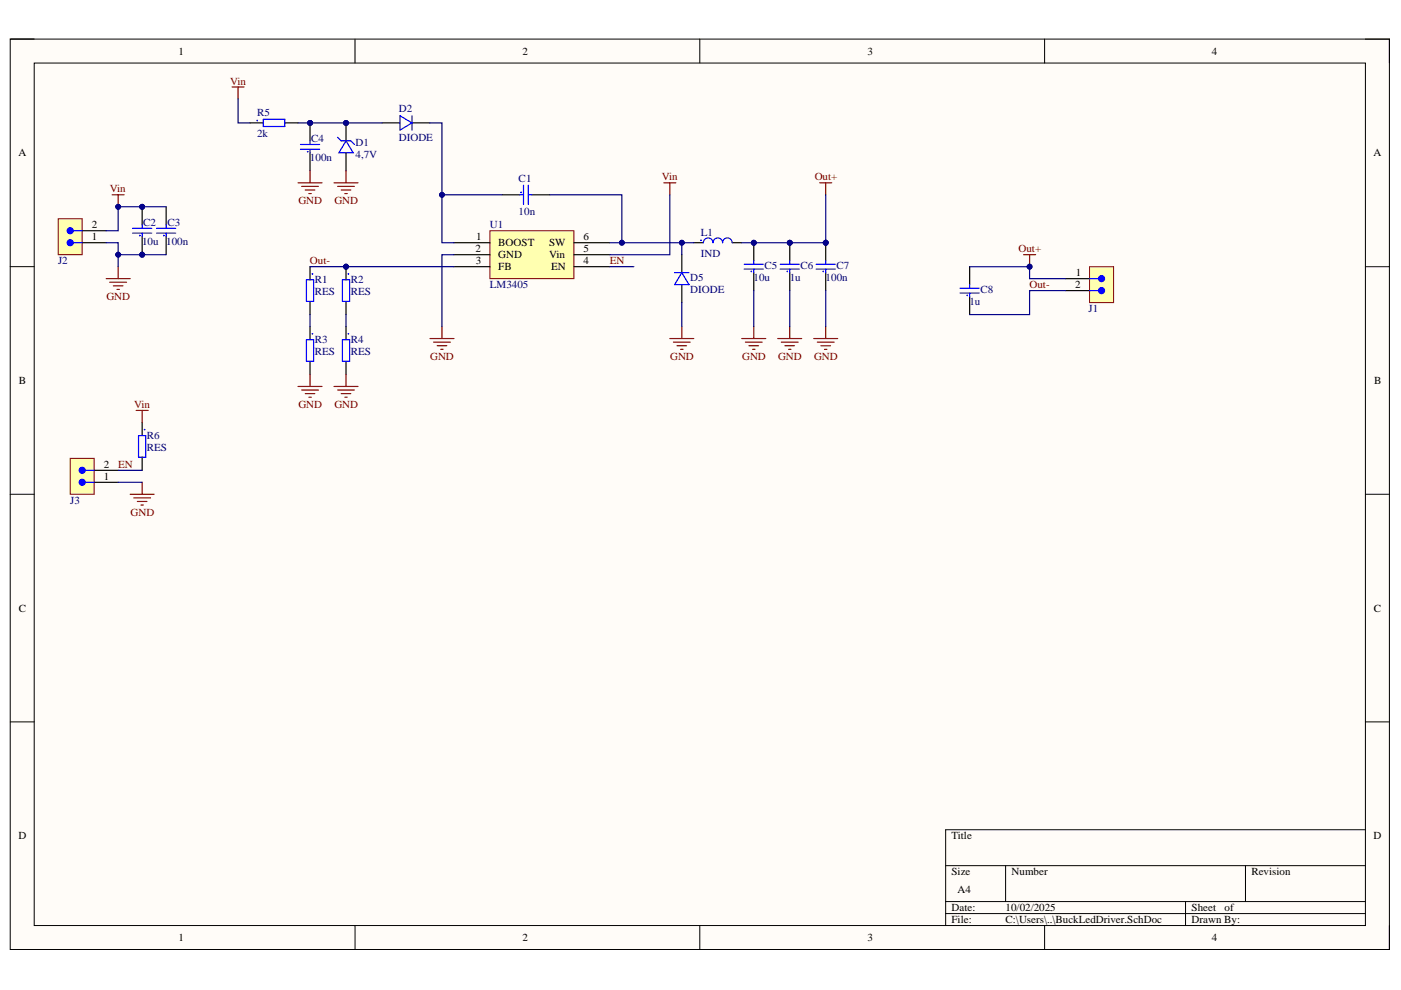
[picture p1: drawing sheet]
# Altium project BuckLedDriver.PrjPcb
1 sheet, 22 parts. Net scope: global (net labels, ports and power ports of the same name join across sheets).
Board file: BuckLedDriver.PcbDoc

## Sheet BuckLedDriver.SchDoc
size A4; SheetNumber: 1; SheetTotal: 1

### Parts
C1  10n  [C0402_N]
C2  10u  [C0603_N]
C3  100n  [C0402_N]
C4  100n  [C0402_N]
C5  10u  [C0603_N]
C6  1u  [C0402_N]
C7  100n  [C0402_N]
C8  1u  [C0603_N]
D1  4,7V  [SOD-323]
D2  DIODE  [SOD-323]
D5  DIODE  [SOD-323]
J1  (no value)  [B2B-XH-A]
J2  (no value)  [B2B-XH-A]
J3  (no value)  [B2B-XH-A]
L1  IND  [IHLP2020]
R1  RES  [R0805_N]
R2  RES  [R0805_N]
R3  RES  [R0805_N]
R4  RES  [R0805_N]
R5  2k  [R0603_N]
R6  RES  [R0402_N]
U1  LM3405  [SOT23-6]

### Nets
GND: C2.1 C3.1 C4.1 C5.1 C6.1 C7.1 D1.A D5.A J2.1 J3.1 R3.2 R4.2 U1.2(GND)
Out+: C5.2 C6.2 C7.2 C8.2 J1.1 L1.2
Vin: C2.2 C3.2 J2.2 R5.1 R6.1 U1.5(Vin)
EN: J3.2 R6.2 U1.4(EN)
Out-: C8.1 J1.2 R1.1 R2.1 U1.3(FB)
NetC1_1: C1.1 D2.C U1.1(BOOST)
NetC1_2: C1.2 D5.C L1.1 U1.6(SW)
NetC4_2: C4.2 D1.C D2.A R5.2
NetR1_2: R1.2 R3.1
NetR2_2: R2.2 R4.1
